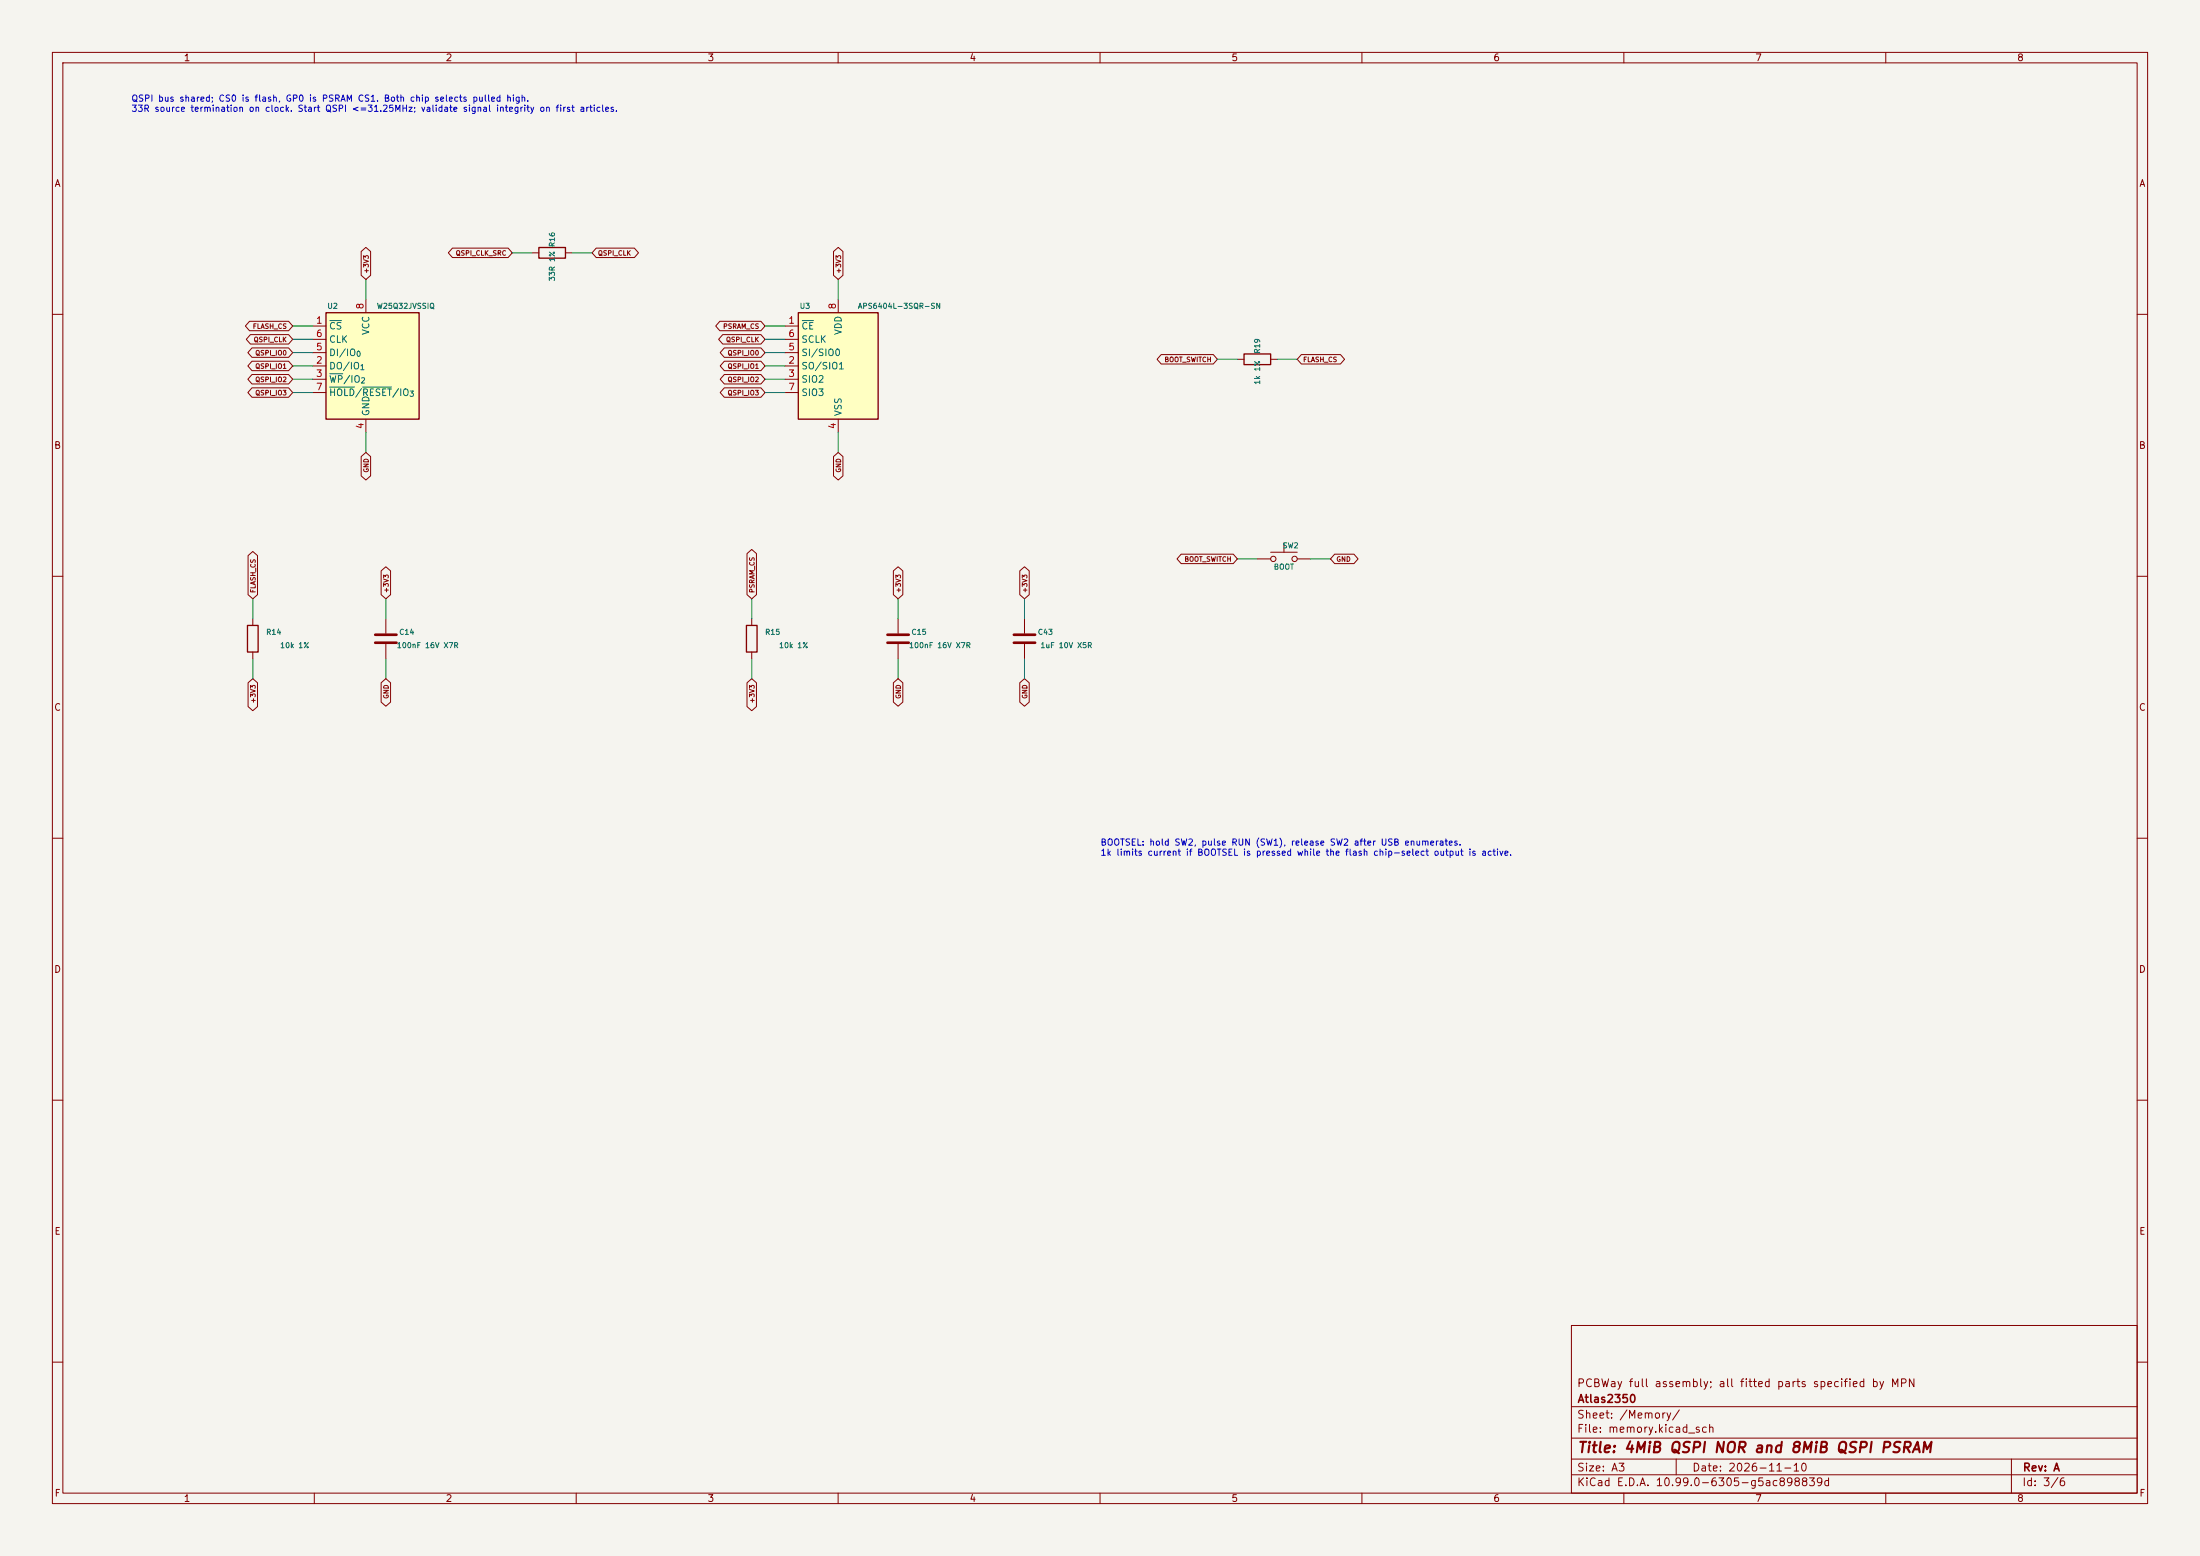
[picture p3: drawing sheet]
(kicad_sch (version 20250114) (generator "eeschema") (paper "A3")
    (title_block (title "4MiB QSPI NOR and 8MiB QSPI PSRAM") (date "2026-11-10") (rev "A") (company "Atlas2350") (comment 1 "PCBWay full assembly; all fitted parts specified by MPN"))
    (lib_symbols (symbol "Atlas:Device_C" (pin_numbers (hide yes)) (pin_names (offset 0.254)) (exclude_from_sim no) (in_bom yes) (on_board yes) (in_pos_files yes) (duplicate_pin_numbers_are_jumpers no) (property "Reference" "C" (at 0.635 2.54 0) (show_name no) (do_not_autoplace no) (effects (font (size 1.27 1.27)) (justify left))) (property "Value" "C" (at 0.635 -2.54 0) (show_name no) (do_not_autoplace no) (effects (font (size 1.27 1.27)) (justify left))) (property "Footprint" "" (at 0.9652 -3.81 0) (show_name no) (do_not_autoplace no) (hide yes) (effects (font (size 1.27 1.27)))) (property "Datasheet" "" (at 0 0 0) (show_name no) (do_not_autoplace no) (hide yes) (effects (font (size 1.27 1.27)))) (property "Description" "Unpolarized capacitor" (at 0 0 0) (show_name no) (do_not_autoplace no) (hide yes) (effects (font (size 1.27 1.27)))) (property "ki_keywords" "cap capacitor" (at 0 0 0) (show_name no) (do_not_autoplace no) (hide yes) (effects (font (size 1.27 1.27)))) (property "ki_fp_filters" "C_*" (at 0 0 0) (show_name no) (do_not_autoplace no) (hide yes) (effects (font (size 1.27 1.27)))) (symbol "Device_C_0_1" (polyline (pts (xy -2.032 0.762) (xy 2.032 0.762)) (stroke (width 0.508) (type default)) (fill (type none))) (polyline (pts (xy -2.032 -0.762) (xy 2.032 -0.762)) (stroke (width 0.508) (type default)) (fill (type none)))) (symbol "Device_C_1_1" (pin passive line (at 0 3.81 270) (length 2.794) (name "" (effects (font (size 1.27 1.27)))) (number "1" (effects (font (size 1.27 1.27))))) (pin passive line (at 0 -3.81 90) (length 2.794) (name "" (effects (font (size 1.27 1.27)))) (number "2" (effects (font (size 1.27 1.27)))))) (embedded_fonts no))(symbol "Atlas:Device_R" (pin_numbers (hide yes)) (pin_names (offset 0)) (exclude_from_sim no) (in_bom yes) (on_board yes) (in_pos_files yes) (duplicate_pin_numbers_are_jumpers no) (property "Reference" "R" (at 2.032 0 90) (show_name no) (do_not_autoplace no) (effects (font (size 1.27 1.27)))) (property "Value" "R" (at 0 0 90) (show_name no) (do_not_autoplace no) (effects (font (size 1.27 1.27)))) (property "Footprint" "" (at -1.778 0 90) (show_name no) (do_not_autoplace no) (hide yes) (effects (font (size 1.27 1.27)))) (property "Datasheet" "" (at 0 0 0) (show_name no) (do_not_autoplace no) (hide yes) (effects (font (size 1.27 1.27)))) (property "Description" "Resistor" (at 0 0 0) (show_name no) (do_not_autoplace no) (hide yes) (effects (font (size 1.27 1.27)))) (property "ki_keywords" "R res resistor" (at 0 0 0) (show_name no) (do_not_autoplace no) (hide yes) (effects (font (size 1.27 1.27)))) (property "ki_fp_filters" "R_*" (at 0 0 0) (show_name no) (do_not_autoplace no) (hide yes) (effects (font (size 1.27 1.27)))) (symbol "Device_R_0_1" (rectangle (start -1.016 -2.54) (end 1.016 2.54) (stroke (width 0.254) (type default)) (fill (type none)))) (symbol "Device_R_1_1" (pin passive line (at 0 3.81 270) (length 1.27) (name "" (effects (font (size 1.27 1.27)))) (number "1" (effects (font (size 1.27 1.27))))) (pin passive line (at 0 -3.81 90) (length 1.27) (name "" (effects (font (size 1.27 1.27)))) (number "2" (effects (font (size 1.27 1.27)))))) (embedded_fonts no))(symbol "Atlas:Memory_Flash_W25Q32JVSS" (exclude_from_sim no) (in_bom yes) (on_board yes) (in_pos_files yes) (duplicate_pin_numbers_are_jumpers no) (property "Reference" "U" (at -6.35 11.43 0) (show_name no) (do_not_autoplace no) (effects (font (size 1.27 1.27)))) (property "Value" "W25Q32JVSS" (at 7.62 11.43 0) (show_name no) (do_not_autoplace no) (effects (font (size 1.27 1.27)))) (property "Footprint" "" (at 0 0 0) (show_name no) (do_not_autoplace no) (hide yes) (effects (font (size 1.27 1.27)))) (property "Datasheet" "http://www.winbond.com/resource-files/w25q32jv%20revg%2003272018%20plus.pdf" (at 0 0 0) (show_name no) (do_not_autoplace no) (hide yes) (effects (font (size 1.27 1.27)))) (property "Description" "32Mbit / 4MiB Serial Flash Memory, Standard/Dual/Quad SPI, 2.7-3.6V, SOIC-8 (208 mil)" (at 0 0 0) (show_name no) (do_not_autoplace no) (hide yes) (effects (font (size 1.27 1.27)))) (property "ki_keywords" "flash memory SPI" (at 0 0 0) (show_name no) (do_not_autoplace no) (hide yes) (effects (font (size 1.27 1.27)))) (property "ki_fp_filters" "*SOIC*5.3x5.3mm*P1.27mm*" (at 0 0 0) (show_name no) (do_not_autoplace no) (hide yes) (effects (font (size 1.27 1.27)))) (symbol "Memory_Flash_W25Q32JVSS_0_1" (rectangle (start -7.62 10.16) (end 10.16 -10.16) (stroke (width 0.254) (type default)) (fill (type background)))) (symbol "Memory_Flash_W25Q32JVSS_1_1" (pin input line (at -10.16 7.62 0) (length 2.54) (name "~{CS}" (effects (font (size 1.27 1.27)))) (number "1" (effects (font (size 1.27 1.27))))) (pin bidirectional line (at -10.16 0 0) (length 2.54) (name "DO/IO_{1}" (effects (font (size 1.27 1.27)))) (number "2" (effects (font (size 1.27 1.27))))) (pin bidirectional line (at -10.16 -2.54 0) (length 2.54) (name "~{WP}/IO_{2}" (effects (font (size 1.27 1.27)))) (number "3" (effects (font (size 1.27 1.27))))) (pin power_in line (at 0 -12.7 90) (length 2.54) (name "GND" (effects (font (size 1.27 1.27)))) (number "4" (effects (font (size 1.27 1.27))))) (pin bidirectional line (at -10.16 2.54 0) (length 2.54) (name "DI/IO_{0}" (effects (font (size 1.27 1.27)))) (number "5" (effects (font (size 1.27 1.27))))) (pin input line (at -10.16 5.08 0) (length 2.54) (name "CLK" (effects (font (size 1.27 1.27)))) (number "6" (effects (font (size 1.27 1.27))))) (pin bidirectional line (at -10.16 -5.08 0) (length 2.54) (name "~{HOLD}/~{RESET}/IO_{3}" (effects (font (size 1.27 1.27)))) (number "7" (effects (font (size 1.27 1.27))))) (pin power_in line (at 0 12.7 270) (length 2.54) (name "VCC" (effects (font (size 1.27 1.27)))) (number "8" (effects (font (size 1.27 1.27)))))) (embedded_fonts no))(symbol "Atlas:Memory_RAM_APS6404L-3SQRx-SN" (property "Reference" "U" (at -6.35 11.43 0) (show_name no) (do_not_autoplace no) (effects (font (size 1.27 1.27)))) (property "Value" "APS6404L-3SQRx-SN" (at 11.684 11.43 0) (show_name no) (do_not_autoplace no) (effects (font (size 1.27 1.27)))) (property "Footprint" "" (at 0 -15.24 0) (show_name no) (do_not_autoplace no) (hide yes) (effects (font (size 1.27 1.27)))) (property "Datasheet" "https://www.mouser.com/datasheet/2/1127/APM_PSRAM_QSPI_APS6404L_3SQR_v2_3_PKG-1954826.pdf" (at 0 -17.78 0) (show_name no) (do_not_autoplace no) (hide yes) (effects (font (size 1.27 1.27)))) (property "Description" "64 Mbit / 8M x 8-bits serial pseudo SRAM MEMORY, up to 133MHz, 2.7-3.6V supply, SOIC-8 (SOP-8)" (at 0 -20.32 0) (show_name no) (do_not_autoplace no) (hide yes) (effects (font (size 1.27 1.27)))) (property "ki_keywords" "qspi qpi spi psram" (at 0 0 0) (show_name no) (do_not_autoplace no) (hide yes) (effects (font (size 1.27 1.27)))) (property "ki_fp_filters" "*SOIC*3.9x4.9mm*P1.27mm*" (at 0 0 0) (show_name no) (do_not_autoplace no) (hide yes) (effects (font (size 1.27 1.27)))) (embedded_fonts no) (symbol "Memory_RAM_APS6404L-3SQRx-SN_0_1" (rectangle (start -7.62 10.16) (end 7.62 -10.16) (stroke (width 0.254) (type default)) (fill (type background)))) (symbol "Memory_RAM_APS6404L-3SQRx-SN_1_1" (pin input line (at -10.16 7.62 0) (length 2.54) (name "~{CE}" (effects (font (size 1.27 1.27)))) (number "1" (effects (font (size 1.27 1.27))))) (pin bidirectional line (at -10.16 0 0) (length 2.54) (name "SO/SIO1" (effects (font (size 1.27 1.27)))) (number "2" (effects (font (size 1.27 1.27))))) (pin bidirectional line (at -10.16 -2.54 0) (length 2.54) (name "SIO2" (effects (font (size 1.27 1.27)))) (number "3" (effects (font (size 1.27 1.27))))) (pin power_in line (at 0 -12.7 90) (length 2.54) (name "VSS" (effects (font (size 1.27 1.27)))) (number "4" (effects (font (size 1.27 1.27))))) (pin bidirectional line (at -10.16 2.54 0) (length 2.54) (name "SI/SIO0" (effects (font (size 1.27 1.27)))) (number "5" (effects (font (size 1.27 1.27))))) (pin input line (at -10.16 5.08 0) (length 2.54) (name "SCLK" (effects (font (size 1.27 1.27)))) (number "6" (effects (font (size 1.27 1.27))))) (pin bidirectional line (at -10.16 -5.08 0) (length 2.54) (name "SIO3" (effects (font (size 1.27 1.27)))) (number "7" (effects (font (size 1.27 1.27))))) (pin power_in line (at 0 12.7 270) (length 2.54) (name "VDD" (effects (font (size 1.27 1.27)))) (number "8" (effects (font (size 1.27 1.27)))))))(symbol "Atlas:Switch_SW_Push" (pin_numbers (hide yes)) (pin_names (offset 1.016) (hide yes)) (exclude_from_sim no) (in_bom yes) (on_board yes) (in_pos_files yes) (duplicate_pin_numbers_are_jumpers no) (property "Reference" "SW" (at 1.27 2.54 0) (show_name no) (do_not_autoplace no) (effects (font (size 1.27 1.27)) (justify left))) (property "Value" "SW_Push" (at 0 -1.524 0) (show_name no) (do_not_autoplace no) (effects (font (size 1.27 1.27)))) (property "Footprint" "" (at 0 5.08 0) (show_name no) (do_not_autoplace no) (hide yes) (effects (font (size 1.27 1.27)))) (property "Datasheet" "" (at 0 5.08 0) (show_name no) (do_not_autoplace no) (hide yes) (effects (font (size 1.27 1.27)))) (property "Description" "Push button switch, generic, two pins" (at 0 0 0) (show_name no) (do_not_autoplace no) (hide yes) (effects (font (size 1.27 1.27)))) (property "ki_keywords" "switch normally-open pushbutton push-button" (at 0 0 0) (show_name no) (do_not_autoplace no) (hide yes) (effects (font (size 1.27 1.27)))) (symbol "Switch_SW_Push_0_1" (circle (center -2.032 0) (radius 0.508) (stroke (width 0) (type default)) (fill (type none))) (polyline (pts (xy 0 1.27) (xy 0 3.048)) (stroke (width 0) (type default)) (fill (type none))) (circle (center 2.032 0) (radius 0.508) (stroke (width 0) (type default)) (fill (type none))) (polyline (pts (xy 2.54 1.27) (xy -2.54 1.27)) (stroke (width 0) (type default)) (fill (type none))) (pin passive line (at -5.08 0 0) (length 2.54) (name "1" (effects (font (size 1.27 1.27)))) (number "1" (effects (font (size 1.27 1.27))))) (pin passive line (at 5.08 0 180) (length 2.54) (name "2" (effects (font (size 1.27 1.27)))) (number "2" (effects (font (size 1.27 1.27)))))) (embedded_fonts no)))(symbol (lib_id "Atlas:Memory_Flash_W25Q32JVSS") (at 69.85 69.85 0) (unit 1) (in_bom yes) (on_board yes) (dnp no)
    (property "Reference" "U2" (at 63.5000 58.4200 0) (effects (font (size 1.0 1.0))))(property "Value" "W25Q32JVSSIQ" (at 77.4700 58.4200 0) (effects (font (size 1.0 1.0))))(property "Footprint" "Atlas:Package_SO_SOIC-8_5.3x5.3mm_P1.27mm" (at 69.8500 69.8500 0) (effects (font (size 1.0 1.0)) (hide yes)))(property "MPN" "W25Q32JVSSIQ" (at 69.8500 69.8500 0) (effects (font (size 1.0 1.0)) (hide yes)))(property "Manufacturer" "Winbond" (at 69.8500 69.8500 0) (effects (font (size 1.0 1.0)) (hide yes)))(property "Description" "32Mbit / 4MiB QSPI NOR flash" (at 69.8500 69.8500 0) (effects (font (size 1.0 1.0)) (hide yes)))(property "Datasheet" "http://www.winbond.com/resource-files/w25q32jv%20revg%2003272018%20plus.pdf" (at 69.8500 69.8500 0) (effects (font (size 1.0 1.0)) (hide yes))) (pin "1")(pin "2")(pin "3")(pin "4")(pin "5")(pin "6")(pin "7")(pin "8"))
(wire (pts (xy 59.6900 62.2300) (xy 55.8800 62.2300)) (stroke (width 0) (type default)))
(global_label "FLASH_CS" (shape bidirectional) (at 55.8800 62.2300 180) (effects (font (size 0.9 0.9)) (justify right)) (property "Intersheetrefs" "${INTERSHEET_REFS}" (at 55.8800 62.2300 180) (effects (font (size 1.0 1.0)) (hide yes))))
(wire (pts (xy 59.6900 69.8500) (xy 55.8800 69.8500)) (stroke (width 0) (type default)))
(global_label "QSPI_IO1" (shape bidirectional) (at 55.8800 69.8500 180) (effects (font (size 0.9 0.9)) (justify right)) (property "Intersheetrefs" "${INTERSHEET_REFS}" (at 55.8800 69.8500 180) (effects (font (size 1.0 1.0)) (hide yes))))
(wire (pts (xy 59.6900 72.3900) (xy 55.8800 72.3900)) (stroke (width 0) (type default)))
(global_label "QSPI_IO2" (shape bidirectional) (at 55.8800 72.3900 180) (effects (font (size 0.9 0.9)) (justify right)) (property "Intersheetrefs" "${INTERSHEET_REFS}" (at 55.8800 72.3900 180) (effects (font (size 1.0 1.0)) (hide yes))))
(wire (pts (xy 69.8500 82.5500) (xy 69.8500 86.3600)) (stroke (width 0) (type default)))
(global_label "GND" (shape bidirectional) (at 69.8500 86.3600 270) (effects (font (size 0.9 0.9)) (justify right)) (property "Intersheetrefs" "${INTERSHEET_REFS}" (at 69.8500 86.3600 270) (effects (font (size 1.0 1.0)) (hide yes))))
(wire (pts (xy 59.6900 67.3100) (xy 55.8800 67.3100)) (stroke (width 0) (type default)))
(global_label "QSPI_IO0" (shape bidirectional) (at 55.8800 67.3100 180) (effects (font (size 0.9 0.9)) (justify right)) (property "Intersheetrefs" "${INTERSHEET_REFS}" (at 55.8800 67.3100 180) (effects (font (size 1.0 1.0)) (hide yes))))
(wire (pts (xy 59.6900 64.7700) (xy 55.8800 64.7700)) (stroke (width 0) (type default)))
(global_label "QSPI_CLK" (shape bidirectional) (at 55.8800 64.7700 180) (effects (font (size 0.9 0.9)) (justify right)) (property "Intersheetrefs" "${INTERSHEET_REFS}" (at 55.8800 64.7700 180) (effects (font (size 1.0 1.0)) (hide yes))))
(wire (pts (xy 59.6900 74.9300) (xy 55.8800 74.9300)) (stroke (width 0) (type default)))
(global_label "QSPI_IO3" (shape bidirectional) (at 55.8800 74.9300 180) (effects (font (size 0.9 0.9)) (justify right)) (property "Intersheetrefs" "${INTERSHEET_REFS}" (at 55.8800 74.9300 180) (effects (font (size 1.0 1.0)) (hide yes))))
(wire (pts (xy 69.8500 57.1500) (xy 69.8500 53.3400)) (stroke (width 0) (type default)))
(global_label "+3V3" (shape bidirectional) (at 69.8500 53.3400 90) (effects (font (size 0.9 0.9)) (justify left)) (property "Intersheetrefs" "${INTERSHEET_REFS}" (at 69.8500 53.3400 90) (effects (font (size 1.0 1.0)) (hide yes))))
(symbol (lib_id "Atlas:Memory_RAM_APS6404L-3SQRx-SN") (at 160.02 69.85 0) (unit 1) (in_bom yes) (on_board yes) (dnp no)
    (property "Reference" "U3" (at 153.6700 58.4200 0) (effects (font (size 1.0 1.0))))(property "Value" "APS6404L-3SQR-SN" (at 171.7040 58.4200 0) (effects (font (size 1.0 1.0))))(property "Footprint" "Atlas:Package_SO_SOIC-8_3.9x4.9mm_P1.27mm" (at 160.0200 85.0900 0) (effects (font (size 1.0 1.0)) (hide yes)))(property "MPN" "APS6404L-3SQR-SN" (at 160.0200 69.8500 0) (effects (font (size 1.0 1.0)) (hide yes)))(property "Manufacturer" "AP Memory" (at 160.0200 69.8500 0) (effects (font (size 1.0 1.0)) (hide yes)))(property "Description" "64Mbit / 8MiB 3.3V QSPI PSRAM, SOP-8 narrow body" (at 160.0200 90.1700 0) (effects (font (size 1.0 1.0)) (hide yes)))(property "Datasheet" "https://www.mouser.com/datasheet/2/1127/APM_PSRAM_QSPI_APS6404L_3SQR_v2_3_PKG-1954826.pdf" (at 160.0200 87.6300 0) (effects (font (size 1.0 1.0)) (hide yes))) (pin "1")(pin "2")(pin "3")(pin "4")(pin "5")(pin "6")(pin "7")(pin "8"))
(wire (pts (xy 149.8600 62.2300) (xy 146.0500 62.2300)) (stroke (width 0) (type default)))
(global_label "PSRAM_CS" (shape bidirectional) (at 146.0500 62.2300 180) (effects (font (size 0.9 0.9)) (justify right)) (property "Intersheetrefs" "${INTERSHEET_REFS}" (at 146.0500 62.2300 180) (effects (font (size 1.0 1.0)) (hide yes))))
(wire (pts (xy 149.8600 69.8500) (xy 146.0500 69.8500)) (stroke (width 0) (type default)))
(global_label "QSPI_IO1" (shape bidirectional) (at 146.0500 69.8500 180) (effects (font (size 0.9 0.9)) (justify right)) (property "Intersheetrefs" "${INTERSHEET_REFS}" (at 146.0500 69.8500 180) (effects (font (size 1.0 1.0)) (hide yes))))
(wire (pts (xy 149.8600 72.3900) (xy 146.0500 72.3900)) (stroke (width 0) (type default)))
(global_label "QSPI_IO2" (shape bidirectional) (at 146.0500 72.3900 180) (effects (font (size 0.9 0.9)) (justify right)) (property "Intersheetrefs" "${INTERSHEET_REFS}" (at 146.0500 72.3900 180) (effects (font (size 1.0 1.0)) (hide yes))))
(wire (pts (xy 160.0200 82.5500) (xy 160.0200 86.3600)) (stroke (width 0) (type default)))
(global_label "GND" (shape bidirectional) (at 160.0200 86.3600 270) (effects (font (size 0.9 0.9)) (justify right)) (property "Intersheetrefs" "${INTERSHEET_REFS}" (at 160.0200 86.3600 270) (effects (font (size 1.0 1.0)) (hide yes))))
(wire (pts (xy 149.8600 67.3100) (xy 146.0500 67.3100)) (stroke (width 0) (type default)))
(global_label "QSPI_IO0" (shape bidirectional) (at 146.0500 67.3100 180) (effects (font (size 0.9 0.9)) (justify right)) (property "Intersheetrefs" "${INTERSHEET_REFS}" (at 146.0500 67.3100 180) (effects (font (size 1.0 1.0)) (hide yes))))
(wire (pts (xy 149.8600 64.7700) (xy 146.0500 64.7700)) (stroke (width 0) (type default)))
(global_label "QSPI_CLK" (shape bidirectional) (at 146.0500 64.7700 180) (effects (font (size 0.9 0.9)) (justify right)) (property "Intersheetrefs" "${INTERSHEET_REFS}" (at 146.0500 64.7700 180) (effects (font (size 1.0 1.0)) (hide yes))))
(wire (pts (xy 149.8600 74.9300) (xy 146.0500 74.9300)) (stroke (width 0) (type default)))
(global_label "QSPI_IO3" (shape bidirectional) (at 146.0500 74.9300 180) (effects (font (size 0.9 0.9)) (justify right)) (property "Intersheetrefs" "${INTERSHEET_REFS}" (at 146.0500 74.9300 180) (effects (font (size 1.0 1.0)) (hide yes))))
(wire (pts (xy 160.0200 57.1500) (xy 160.0200 53.3400)) (stroke (width 0) (type default)))
(global_label "+3V3" (shape bidirectional) (at 160.0200 53.3400 90) (effects (font (size 0.9 0.9)) (justify left)) (property "Intersheetrefs" "${INTERSHEET_REFS}" (at 160.0200 53.3400 90) (effects (font (size 1.0 1.0)) (hide yes))))
(symbol (lib_id "Atlas:Device_R") (at 48.26 121.92 0) (unit 1) (in_bom yes) (on_board yes) (dnp no)
    (property "Reference" "R14" (at 52.2600 120.6500 0) (effects (font (size 1.0 1.0))))(property "Value" "10k 1%" (at 56.2600 123.1900 0) (effects (font (size 1.0 1.0))))(property "Footprint" "Atlas:Resistor_SMD_R_0402_1005Metric" (at 46.4820 121.9200 0) (effects (font (size 1.0 1.0)) (hide yes)))(property "MPN" "RC0402FR-0710KL" (at 48.2600 121.9200 0) (effects (font (size 1.0 1.0)) (hide yes)))(property "Manufacturer" "Yageo" (at 48.2600 121.9200 0) (effects (font (size 1.0 1.0)) (hide yes)))(property "Description" "" (at 48.2600 121.9200 0) (effects (font (size 1.0 1.0)) (hide yes)))(property "Datasheet" "" (at 48.2600 121.9200 0) (effects (font (size 1.0 1.0)) (hide yes))) (pin "1")(pin "2"))
(wire (pts (xy 48.2600 118.1100) (xy 48.2600 114.3000)) (stroke (width 0) (type default)))
(global_label "FLASH_CS" (shape bidirectional) (at 48.2600 114.3000 90) (effects (font (size 0.9 0.9)) (justify left)) (property "Intersheetrefs" "${INTERSHEET_REFS}" (at 48.2600 114.3000 90) (effects (font (size 1.0 1.0)) (hide yes))))
(wire (pts (xy 48.2600 125.7300) (xy 48.2600 129.5400)) (stroke (width 0) (type default)))
(global_label "+3V3" (shape bidirectional) (at 48.2600 129.5400 270) (effects (font (size 0.9 0.9)) (justify right)) (property "Intersheetrefs" "${INTERSHEET_REFS}" (at 48.2600 129.5400 270) (effects (font (size 1.0 1.0)) (hide yes))))
(symbol (lib_id "Atlas:Device_R") (at 143.51 121.92 0) (unit 1) (in_bom yes) (on_board yes) (dnp no)
    (property "Reference" "R15" (at 147.5100 120.6500 0) (effects (font (size 1.0 1.0))))(property "Value" "10k 1%" (at 151.5100 123.1900 0) (effects (font (size 1.0 1.0))))(property "Footprint" "Atlas:Resistor_SMD_R_0402_1005Metric" (at 141.7320 121.9200 0) (effects (font (size 1.0 1.0)) (hide yes)))(property "MPN" "RC0402FR-0710KL" (at 143.5100 121.9200 0) (effects (font (size 1.0 1.0)) (hide yes)))(property "Manufacturer" "Yageo" (at 143.5100 121.9200 0) (effects (font (size 1.0 1.0)) (hide yes)))(property "Description" "" (at 143.5100 121.9200 0) (effects (font (size 1.0 1.0)) (hide yes)))(property "Datasheet" "" (at 143.5100 121.9200 0) (effects (font (size 1.0 1.0)) (hide yes))) (pin "1")(pin "2"))
(wire (pts (xy 143.5100 118.1100) (xy 143.5100 114.3000)) (stroke (width 0) (type default)))
(global_label "PSRAM_CS" (shape bidirectional) (at 143.5100 114.3000 90) (effects (font (size 0.9 0.9)) (justify left)) (property "Intersheetrefs" "${INTERSHEET_REFS}" (at 143.5100 114.3000 90) (effects (font (size 1.0 1.0)) (hide yes))))
(wire (pts (xy 143.5100 125.7300) (xy 143.5100 129.5400)) (stroke (width 0) (type default)))
(global_label "+3V3" (shape bidirectional) (at 143.5100 129.5400 270) (effects (font (size 0.9 0.9)) (justify right)) (property "Intersheetrefs" "${INTERSHEET_REFS}" (at 143.5100 129.5400 270) (effects (font (size 1.0 1.0)) (hide yes))))
(symbol (lib_id "Atlas:Device_R") (at 105.41 48.26 90) (unit 1) (in_bom yes) (on_board yes) (dnp no)
    (property "Reference" "R16" (at 105.4100 45.7200 0) (effects (font (size 1.0 1.0))))(property "Value" "33R 1%" (at 105.4100 50.8000 0) (effects (font (size 1.0 1.0))))(property "Footprint" "Atlas:Resistor_SMD_R_0402_1005Metric" (at 105.4100 50.0380 0) (effects (font (size 1.0 1.0)) (hide yes)))(property "MPN" "RC0402FR-0733RL" (at 105.4100 48.2600 0) (effects (font (size 1.0 1.0)) (hide yes)))(property "Manufacturer" "Yageo" (at 105.4100 48.2600 0) (effects (font (size 1.0 1.0)) (hide yes)))(property "Description" "" (at 105.4100 48.2600 0) (effects (font (size 1.0 1.0)) (hide yes)))(property "Datasheet" "" (at 105.4100 48.2600 0) (effects (font (size 1.0 1.0)) (hide yes))) (pin "1")(pin "2"))
(wire (pts (xy 101.6000 48.2600) (xy 97.7900 48.2600)) (stroke (width 0) (type default)))
(global_label "QSPI_CLK_SRC" (shape bidirectional) (at 97.7900 48.2600 180) (effects (font (size 0.9 0.9)) (justify right)) (property "Intersheetrefs" "${INTERSHEET_REFS}" (at 97.7900 48.2600 180) (effects (font (size 1.0 1.0)) (hide yes))))
(wire (pts (xy 109.2200 48.2600) (xy 113.0300 48.2600)) (stroke (width 0) (type default)))
(global_label "QSPI_CLK" (shape bidirectional) (at 113.0300 48.2600 0) (effects (font (size 0.9 0.9)) (justify left)) (property "Intersheetrefs" "${INTERSHEET_REFS}" (at 113.0300 48.2600 0) (effects (font (size 1.0 1.0)) (hide yes))))
(symbol (lib_id "Atlas:Device_R") (at 240.03 68.58 90) (unit 1) (in_bom yes) (on_board yes) (dnp no)
    (property "Reference" "R19" (at 240.0300 66.0400 0) (effects (font (size 1.0 1.0))))(property "Value" "1k 1%" (at 240.0300 71.1200 0) (effects (font (size 1.0 1.0))))(property "Footprint" "Atlas:Resistor_SMD_R_0402_1005Metric" (at 240.0300 70.3580 0) (effects (font (size 1.0 1.0)) (hide yes)))(property "MPN" "RC0402FR-071KL" (at 240.0300 68.5800 0) (effects (font (size 1.0 1.0)) (hide yes)))(property "Manufacturer" "Yageo" (at 240.0300 68.5800 0) (effects (font (size 1.0 1.0)) (hide yes)))(property "Description" "" (at 240.0300 68.5800 0) (effects (font (size 1.0 1.0)) (hide yes)))(property "Datasheet" "" (at 240.0300 68.5800 0) (effects (font (size 1.0 1.0)) (hide yes))) (pin "1")(pin "2"))
(wire (pts (xy 236.2200 68.5800) (xy 232.4100 68.5800)) (stroke (width 0) (type default)))
(global_label "BOOT_SWITCH" (shape bidirectional) (at 232.4100 68.5800 180) (effects (font (size 0.9 0.9)) (justify right)) (property "Intersheetrefs" "${INTERSHEET_REFS}" (at 232.4100 68.5800 180) (effects (font (size 1.0 1.0)) (hide yes))))
(wire (pts (xy 243.8400 68.5800) (xy 247.6500 68.5800)) (stroke (width 0) (type default)))
(global_label "FLASH_CS" (shape bidirectional) (at 247.6500 68.5800 0) (effects (font (size 0.9 0.9)) (justify left)) (property "Intersheetrefs" "${INTERSHEET_REFS}" (at 247.6500 68.5800 0) (effects (font (size 1.0 1.0)) (hide yes))))
(symbol (lib_id "Atlas:Device_C") (at 73.66 121.92 0) (unit 1) (in_bom yes) (on_board yes) (dnp no)
    (property "Reference" "C14" (at 77.6600 120.6500 0) (effects (font (size 1.0 1.0))))(property "Value" "100nF 16V X7R" (at 81.6600 123.1900 0) (effects (font (size 1.0 1.0))))(property "Footprint" "Atlas:Capacitor_SMD_C_0402_1005Metric" (at 74.6252 125.7300 0) (effects (font (size 1.0 1.0)) (hide yes)))(property "MPN" "GRM155R71C104KA88D" (at 73.6600 121.9200 0) (effects (font (size 1.0 1.0)) (hide yes)))(property "Manufacturer" "Murata" (at 73.6600 121.9200 0) (effects (font (size 1.0 1.0)) (hide yes)))(property "Description" "" (at 73.6600 121.9200 0) (effects (font (size 1.0 1.0)) (hide yes)))(property "Datasheet" "" (at 73.6600 121.9200 0) (effects (font (size 1.0 1.0)) (hide yes))) (pin "1")(pin "2"))
(wire (pts (xy 73.6600 118.1100) (xy 73.6600 114.3000)) (stroke (width 0) (type default)))
(global_label "+3V3" (shape bidirectional) (at 73.6600 114.3000 90) (effects (font (size 0.9 0.9)) (justify left)) (property "Intersheetrefs" "${INTERSHEET_REFS}" (at 73.6600 114.3000 90) (effects (font (size 1.0 1.0)) (hide yes))))
(wire (pts (xy 73.6600 125.7300) (xy 73.6600 129.5400)) (stroke (width 0) (type default)))
(global_label "GND" (shape bidirectional) (at 73.6600 129.5400 270) (effects (font (size 0.9 0.9)) (justify right)) (property "Intersheetrefs" "${INTERSHEET_REFS}" (at 73.6600 129.5400 270) (effects (font (size 1.0 1.0)) (hide yes))))
(symbol (lib_id "Atlas:Device_C") (at 171.45 121.92 0) (unit 1) (in_bom yes) (on_board yes) (dnp no)
    (property "Reference" "C15" (at 175.4500 120.6500 0) (effects (font (size 1.0 1.0))))(property "Value" "100nF 16V X7R" (at 179.4500 123.1900 0) (effects (font (size 1.0 1.0))))(property "Footprint" "Atlas:Capacitor_SMD_C_0402_1005Metric" (at 172.4152 125.7300 0) (effects (font (size 1.0 1.0)) (hide yes)))(property "MPN" "GRM155R71C104KA88D" (at 171.4500 121.9200 0) (effects (font (size 1.0 1.0)) (hide yes)))(property "Manufacturer" "Murata" (at 171.4500 121.9200 0) (effects (font (size 1.0 1.0)) (hide yes)))(property "Description" "" (at 171.4500 121.9200 0) (effects (font (size 1.0 1.0)) (hide yes)))(property "Datasheet" "" (at 171.4500 121.9200 0) (effects (font (size 1.0 1.0)) (hide yes))) (pin "1")(pin "2"))
(wire (pts (xy 171.4500 118.1100) (xy 171.4500 114.3000)) (stroke (width 0) (type default)))
(global_label "+3V3" (shape bidirectional) (at 171.4500 114.3000 90) (effects (font (size 0.9 0.9)) (justify left)) (property "Intersheetrefs" "${INTERSHEET_REFS}" (at 171.4500 114.3000 90) (effects (font (size 1.0 1.0)) (hide yes))))
(wire (pts (xy 171.4500 125.7300) (xy 171.4500 129.5400)) (stroke (width 0) (type default)))
(global_label "GND" (shape bidirectional) (at 171.4500 129.5400 270) (effects (font (size 0.9 0.9)) (justify right)) (property "Intersheetrefs" "${INTERSHEET_REFS}" (at 171.4500 129.5400 270) (effects (font (size 1.0 1.0)) (hide yes))))
(symbol (lib_id "Atlas:Device_C") (at 195.58 121.92 0) (unit 1) (in_bom yes) (on_board yes) (dnp no)
    (property "Reference" "C43" (at 199.5800 120.6500 0) (effects (font (size 1.0 1.0))))(property "Value" "1uF 10V X5R" (at 203.5800 123.1900 0) (effects (font (size 1.0 1.0))))(property "Footprint" "Atlas:Capacitor_SMD_C_0402_1005Metric" (at 196.5452 125.7300 0) (effects (font (size 1.0 1.0)) (hide yes)))(property "MPN" "GRM155R61A105KE15D" (at 195.5800 121.9200 0) (effects (font (size 1.0 1.0)) (hide yes)))(property "Manufacturer" "Murata" (at 195.5800 121.9200 0) (effects (font (size 1.0 1.0)) (hide yes)))(property "Description" "" (at 195.5800 121.9200 0) (effects (font (size 1.0 1.0)) (hide yes)))(property "Datasheet" "" (at 195.5800 121.9200 0) (effects (font (size 1.0 1.0)) (hide yes))) (pin "1")(pin "2"))
(wire (pts (xy 195.5800 118.1100) (xy 195.5800 114.3000)) (stroke (width 0) (type default)))
(global_label "+3V3" (shape bidirectional) (at 195.5800 114.3000 90) (effects (font (size 0.9 0.9)) (justify left)) (property "Intersheetrefs" "${INTERSHEET_REFS}" (at 195.5800 114.3000 90) (effects (font (size 1.0 1.0)) (hide yes))))
(wire (pts (xy 195.5800 125.7300) (xy 195.5800 129.5400)) (stroke (width 0) (type default)))
(global_label "GND" (shape bidirectional) (at 195.5800 129.5400 270) (effects (font (size 0.9 0.9)) (justify right)) (property "Intersheetrefs" "${INTERSHEET_REFS}" (at 195.5800 129.5400 270) (effects (font (size 1.0 1.0)) (hide yes))))
(symbol (lib_id "Atlas:Switch_SW_Push") (at 245.11 106.68 0) (unit 1) (in_bom yes) (on_board yes) (dnp no)
    (property "Reference" "SW2" (at 246.3800 104.1400 0) (effects (font (size 1.0 1.0))))(property "Value" "BOOT" (at 245.1100 108.2040 0) (effects (font (size 1.0 1.0))))(property "Footprint" "Atlas:Button_Switch_SMD_SW_SPST_TL3342" (at 245.1100 101.6000 0) (effects (font (size 1.0 1.0)) (hide yes)))(property "MPN" "TL3342F160QG" (at 245.1100 106.6800 0) (effects (font (size 1.0 1.0)) (hide yes)))(property "Manufacturer" "E-Switch" (at 245.1100 106.6800 0) (effects (font (size 1.0 1.0)) (hide yes)))(property "Description" "SMT normally-open tactile switch" (at 245.1100 106.6800 0) (effects (font (size 1.0 1.0)) (hide yes)))(property "Datasheet" "" (at 245.1100 101.6000 0) (effects (font (size 1.0 1.0)) (hide yes))) (pin "1")(pin "2"))
(wire (pts (xy 240.0300 106.6800) (xy 236.2200 106.6800)) (stroke (width 0) (type default)))
(global_label "BOOT_SWITCH" (shape bidirectional) (at 236.2200 106.6800 180) (effects (font (size 0.9 0.9)) (justify right)) (property "Intersheetrefs" "${INTERSHEET_REFS}" (at 236.2200 106.6800 180) (effects (font (size 1.0 1.0)) (hide yes))))
(wire (pts (xy 250.1900 106.6800) (xy 254.0000 106.6800)) (stroke (width 0) (type default)))
(global_label "GND" (shape bidirectional) (at 254.0000 106.6800 0) (effects (font (size 0.9 0.9)) (justify left)) (property "Intersheetrefs" "${INTERSHEET_REFS}" (at 254.0000 106.6800 0) (effects (font (size 1.0 1.0)) (hide yes))))(text "QSPI bus shared; CS0 is flash, GP0 is PSRAM CS1. Both chip selects pulled high.\n33R source termination on clock. Start QSPI <=31.25MHz; validate signal integrity on first articles." (at 25 20 0) (effects (font (size 1.2 1.2)) (justify left)))
(text "BOOTSEL: hold SW2, pulse RUN (SW1), release SW2 after USB enumerates.\n1k limits current if BOOTSEL is pressed while the flash chip-select output is active." (at 210 162 0) (effects (font (size 1.2 1.2)) (justify left)))
(embedded_fonts no))
